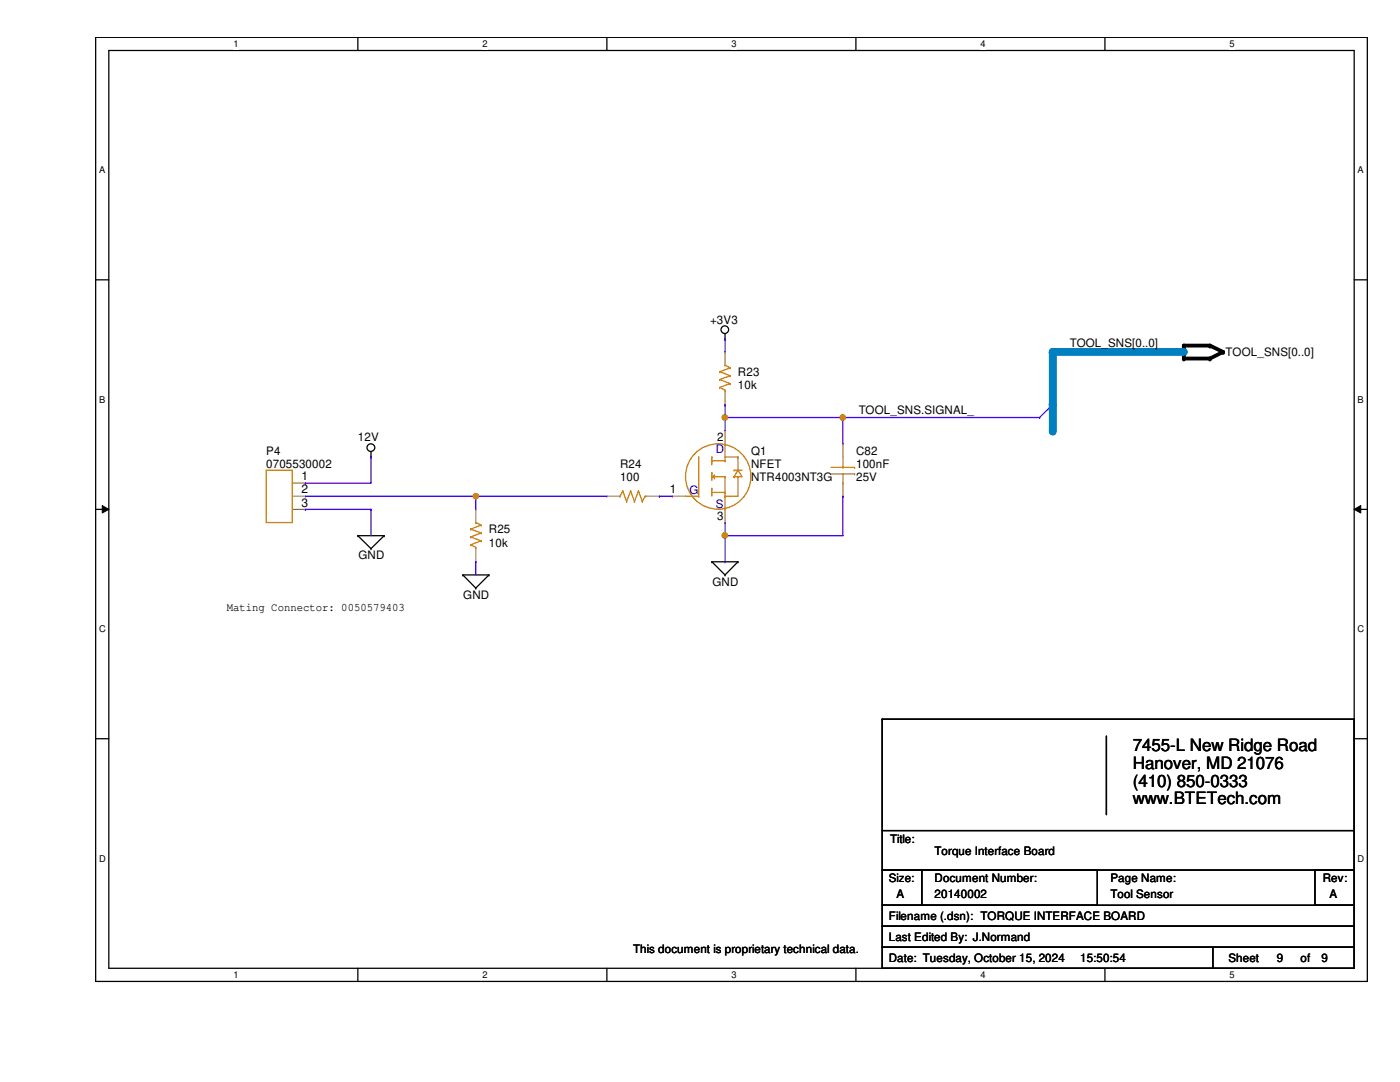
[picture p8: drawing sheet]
<svg xmlns="http://www.w3.org/2000/svg" width="279mm" height="216mm" viewBox="0 0 279 216" stroke-linecap="round" stroke-linejoin="round" font-family="sans-serif">
<path d="M19.1 7.5h253.8v188.3h-253.8zM21.7 10.1h248.6v183.1h-248.6z" fill="none" stroke="#000" stroke-width=".25"/>
<g fill="#fff">
<path d="M46.6 7.7h1v2.1h-1z"/>
<path d="M46.6 193.5h1v2.1h-1z"/>
</g>
<path d="M71.4 7.5v2.6M71.4 193.2v2.6" fill="none" stroke="#000" stroke-width=".25"/>
<g fill="#fff">
<path d="M96.3 7.7h1v2.1h-1z"/>
<path d="M96.3 193.5h1v2.1h-1z"/>
</g>
<path d="M121.1 7.5v2.6M121.1 193.2v2.6" fill="none" stroke="#000" stroke-width=".25"/>
<g fill="#fff">
<path d="M146 7.7h1v2.1h-1z"/>
<path d="M146 193.5h1v2.1h-1z"/>
</g>
<path d="M170.8 7.5v2.6M170.8 193.2v2.6" fill="none" stroke="#000" stroke-width=".25"/>
<g fill="#fff">
<path d="M195.7 7.7h1v2.1h-1z"/>
<path d="M195.7 193.5h1v2.1h-1z"/>
</g>
<path d="M220.5 7.5v2.6M220.5 193.2v2.6" fill="none" stroke="#000" stroke-width=".25"/>
<g fill="#fff">
<path d="M245.4 7.7h1v2.1h-1z"/>
<path d="M245.4 193.5h1v2.1h-1z"/>
<path d="M19.8 32.9h1.2v2.1h-1.2z"/>
<path d="M270.9 32.9h1.3v2.1h-1.3z"/>
<path d="M19.8 78.7h1.2v2.1h-1.2z"/>
<path d="M270.9 78.7h1.3v2.1h-1.3z"/>
</g>
<path d="M19.1 55.8h2.6M270.3 55.8h2.6" fill="none" stroke="#000" stroke-width=".25"/>
<g fill="#fff">
<path d="M19.8 124.5h1.3v2.1h-1.3z"/>
<path d="M270.9 124.5h1.3v2.1h-1.3z"/>
</g>
<path d="M19.1 101.6h2.6M270.3 101.6h2.6" fill="none" stroke="#000" stroke-width=".25"/>
<path d="M20.4 100.9l1.3 .7-1.3 .8zM270.3 101.6l1.3-.7v1.5z" fill="#000"/>
<path d="M20.4 100.9l1.3 .7-1.3 .8zM270.3 101.6l1.3-.7v1.5z" fill="none" stroke="#000" stroke-width=".2"/>
<g fill="#fff">
<path d="M19.8 170.3h1.3v2h-1.3z"/>
<path d="M270.9 170.3h1.3v2h-1.3z"/>
</g>
<g fill="none" stroke="#000" stroke-width=".25">
<path d="M144.7 67.6h.1M144.7 66.6v1M74 91.2h.1M74 90.1v1.1M71.4 106.9h.1M71.4 106.9h5.3M71.4 106.9l2.6 2.6M74 109.5h.1M76.7 106.9h.1M76.7 106.9l-2.7 2.6M92.4 114.7h.1M92.4 114.7h5.2"/>
<path d="M92.4 114.7l2.6 2.6M95 117.3h.1M97.6 114.7h.1M97.6 114.7l-2.6 2.6M142.1 112.1h.1M142.1 112.1h5.2M142.1 112.1l2.6 2.6M144.7 114.7h.1M147.3 112.1h.1M147.3 112.1l-2.6 2.6M19.1 147.4h2.6M176.1 143.5h.1"/>
<path d="M176.1 143.5v22.2M176.1 143.5h94.2M220.8 146.9v15.4M270.3 143.5h.1M270.3 147.4h2.6M270.3 143.8v21.9M176.1 165.7h94.2v7.9h-94.2zM176.1 173.6h7.8v7h-7.8zM183.9 173.6h35.1v7h-35.1zM220.8 162.3h.1M262.4 173.6h7.9v7h-7.9zM270.3 165.7h.1"/>
<path d="M176.1 180.6h94.2v4.2h-94.2zM176.1 184.8h94.2v4.2h-94.2zM176.1 189h65.9v4.2h-65.9zM242 189h28.3v4.2h-28.3z"/>
<circle cx="144.7" cy="65.8" r=".76"/>
<circle cx="74" cy="89.3" r=".77"/>
</g>
<path d="M236.3 69h5.2l2.6 1.2-2.6 1.3h-5.2z" fill="none" stroke="#000" stroke-width=".76"/>
<g fill="#000">
<circle cx="236.3" cy="71.5" r=".38"/>
<circle cx="236.3" cy="69" r=".38"/>
<circle cx="241.5" cy="69" r=".38"/>
<circle cx="241.5" cy="71.5" r=".38"/>
<circle cx="244.1" cy="70.2" r=".38"/>
</g>
<path d="M207.5 83.3h.1M210.1 80.7l-2.6 2.6" fill="none" stroke="#4200ff" stroke-width=".25"/>
<g fill="none" stroke="#cc8006" stroke-width=".25">
<path d="M143.6 77.3h.1M143.6 75.7h.1M143.6 74.2h.1M143.6 77.3l1.1 .6M143.6 75.7l2.1 .8M143.6 74.2l2.1 .8M144.7 72.9h.1M144.7 77.9h.1M144.7 72.9l1 .5M144.7 77.9v.2M145.7 76.5h.1M145.7 75h.1"/>
<path d="M145.7 73.4h.1M145.7 76.5l-2.1 .8M145.7 75l-2.1 .7M145.7 73.4l-2.1 .8M53.1 93.8h5.2v10.5h-5.2zM123.7 99h.1M124.3 98h.1M124.3 98l.8 2.1M124.3 98l-.6 1M125.9 98h.1M125.9 98l.7 2.1M125.9 98l-.8 2.1"/>
<path d="M127.4 98h.1M127.4 98l.8 2.1M127.4 98l-.8 2.1M128.7 99h.1M128.7 99l-.5 1.1M128.7 99h.3M136.8 99h2.6M139.4 99h.1M139.4 91.2h.1M139.4 91.2v7.8M142.1 94.3h.1M142.1 97.5h.1"/>
<path d="M142.1 91.2h.1M142.1 95.1h.1M142.1 91.2v1.6M142.1 94.3v1.6M142.1 97.5v1.5M142.1 98.3h2.6M142.1 95.1l.5 .3M142.1 91.9h2.6M142.6 94.8h.1M142.6 95.4h.1M142.6 94.8l-.5 .3M142.6 94.8v.6"/>
<path d="M142.6 95.1h2.1M144.7 98.3h.1M144.7 91.9h.1M144.7 88.6h.1M144.7 99h.1M144.7 95.1h.1M144.7 88.6v3.3M144.7 95.1v6.5M144.7 91.2h2.6M146.5 95.1h.1M146.5 93.8h.1M146.5 93.8h1.6"/>
<path d="M147.3 93.8h.1M147.3 91.2h.1M147.3 95.1h.1M147.3 95.1v3.9h-2.6M147.3 93.8l-.8 1.3M147.3 93.8l.8 1.3h-1.6M147.3 91.2v2.6M165.9 94.6h4.7M165.9 93.3h4.7M168.2 96.4h.1M168.2 93.3h.1M168.2 91.2v2.1"/>
<path d="M168.2 94.6v1.8M170.6 94.6h.1M170.6 93.3h.1M93.9 108.7h.1M93.9 107.1h.1M93.9 105.6h.1M93.9 108.7l1.1 .5M93.9 107.1l2.1 .8M93.9 105.6l2.1 .7M95 104.3h.1M95 109.2h.1M95 104.3l1 .5"/>
<path d="M95 109.2v.3M96 107.9h.1M96 106.3h.1M96 104.8h.1M96 107.9l-2.1 .8M96 106.3l-2.1 .8M96 104.8l-2.1 .8M125.1 100.1h.1M126.6 100.1h.1M128.2 100.1h.1M144.7 101.6h.1"/>
<circle cx="143.3" cy="95.1" r="6.5"/>
</g>
<g fill="none" stroke="#a84" stroke-width=".25">
<path d="M144.7 70.2h.1M144.7 70.2v2.7M144.7 78.1v2.6M58.3 99h2.7M58.3 96.4h2.7M61 96.4h.1M61 99h.1M121.1 99h.1M121.1 99h2.6M129 99h2.6M131.6 99h.1M134.2 99h.1"/>
<path d="M134.2 99h2.6M144.7 80.7h.1M144.7 85.9h.1M144.7 85.9v2.7M168.2 88.6h.1M168.2 99h.1M168.2 88.6v2.6M168.2 96.4v2.6M58.3 101.6h2.7M61 101.6h.1M95 101.6h.1M95 112.1h.1"/>
<path d="M95 101.6v2.7M95 109.5v2.6M144.7 104.3h.1M144.7 101.6v2.7"/>
</g>
<path d="M210.1 70.2h26.2" fill="none" stroke="#0080c0" stroke-width="1.6"/>
<circle cx="210.1" cy="70.2" r=".78" fill="#0080c0"/>
<path d="M210.1 70.2v10.5" fill="none" stroke="#0080c0" stroke-width="1.6"/>
<circle cx="210.1" cy="80.7" r=".78" fill="#0080c0"/>
<path d="M144.7 83.3h23.5M168.2 83.3h.1" fill="none" stroke="#4200ff" stroke-width=".25"/>
<circle cx="144.7" cy="83.3" r=".51" fill="#f00"/>
<circle cx="144.7" cy="83.3" r=".51" fill="none" stroke="#f00" stroke-width=".25"/>
<circle cx="168.2" cy="83.3" r=".51" fill="#f00"/>
<circle cx="168.2" cy="83.3" r=".51" fill="none" stroke="#f00" stroke-width=".25"/>
<g fill="none" stroke="#4200ff" stroke-width=".25">
<path d="M144.7 67.6h.1M144.7 67.6v2.6M61 96.4h.1M61 99h34M74 91.2h.1M74 91.2v5.2h-13M95 99h.1M95 99v2.6M131.6 99h.1M131.6 99h2.6M144.7 80.7h.1M144.7 83.3h.1"/>
<path d="M144.7 80.7v5.2M61 101.6h.1M61 101.6h13M74 101.6h.1M74 101.6v5.3M95 112.1h.1M95 112.1v2.6M144.7 106.9h.1M144.7 104.3v2.6"/>
</g>
<circle cx="95" cy="99" r=".51" fill="#f00"/>
<circle cx="95" cy="99" r=".51" fill="none" stroke="#f00" stroke-width=".25"/>
<path d="M95 99h.1M95 99h26.1" fill="none" stroke="#4200ff" stroke-width=".25"/>
<path d="M210.1 80.7v5.2" fill="none" stroke="#0080c0" stroke-width="1.6"/>
<circle cx="210.1" cy="85.9" r=".78" fill="#0080c0"/>
<path d="M168.2 83.3h.1M168.2 99h.1M168.2 83.3v5.3M168.2 99v7.9h-23.5M168.2 83.3h39.3M144.7 106.9h.1" fill="none" stroke="#4200ff" stroke-width=".25"/>
<circle cx="144.7" cy="106.8" r=".51" fill="#f00"/>
<circle cx="144.7" cy="106.8" r=".51" fill="none" stroke="#f00" stroke-width=".25"/>
<path d="M144.7 112.1h.1M144.7 106.9v5.2" fill="none" stroke="#4200ff" stroke-width=".25"/>
<circle cx="144.7" cy="83.3" r=".51" fill="#f00"/>
<circle cx="144.7" cy="83.3" r=".51" fill="none" stroke="#f00" stroke-width=".25"/>
<circle cx="168.2" cy="83.3" r=".51" fill="#f00"/>
<circle cx="168.2" cy="83.3" r=".51" fill="none" stroke="#f00" stroke-width=".25"/>
<circle cx="95" cy="99" r=".51" fill="#f00"/>
<circle cx="95" cy="99" r=".51" fill="none" stroke="#f00" stroke-width=".25"/>
<circle cx="144.7" cy="106.8" r=".51" fill="#f00"/>
<circle cx="144.7" cy="106.8" r=".51" fill="none" stroke="#f00" stroke-width=".25"/>
<g font-size="3.4">
<text x="226.1" y="149.9">7455-L New Ridge Road</text>
<text x="226.1" y="153.5">Hanover, MD 21076</text>
<text x="226.1" y="157">(410) 850-0333</text>
<text x="226.1" y="160.5">www.BTETech.com</text>
</g>
<g font-size="2.4">
<text x="60.2" y="95.8">1</text>
<text x="60.2" y="98.5">2</text>
<text x="60.2" y="101.1">3</text>
<text x="133.7" y="98.5">1</text>
</g>
<g font-size="2.3">
<text x="141.7" y="64.6">+3V3</text>
<text x="213.5" y="69.2">TOOL_SNS[0..0]</text>
<text x="244.6" y="71.1">TOOL_SNS[0..0]</text>
<text x="147.3" y="75">R23</text>
<text x="147.3" y="77.6">10k</text>
<text x="171.4" y="82.6">TOOL_SNS.SIGNAL_</text>
<text x="71.4" y="88.1">12V</text>
<text x="143.1" y="88.1">2</text>
<text x="53.1" y="90.7">P4</text>
<text x="53.1" y="93.3">0705530002</text>
<text x="123.7" y="93.3">R24</text>
<text x="123.7" y="96">100</text>
<text x="149.9" y="90.7">Q1</text>
<text x="149.9" y="96">NTR4003NT3G</text>
<text x="149.9" y="93.3">NFET</text>
<text x="170.9" y="90.7">C82</text>
<text x="170.9" y="93.3">100nF</text>
<text x="170.9" y="96">25V</text>
<text x="97.6" y="106.4">R25</text>
<text x="143.1" y="103.8">3</text>
<text x="71.5" y="111.6">GND</text>
<text x="97.6" y="109.1">10k</text>
<text x="92.5" y="119.5">GND</text>
<text x="142.2" y="116.9">GND</text>
<text x="45.3" y="121.9">Mating Connector: 0050579403</text>
<text x="177.6" y="168.1">Title:</text>
<text x="186.5" y="170.5">Torque Interface Board</text>
<text x="177.4" y="176">Size:</text>
<text x="178.9" y="179.2">A</text>
<text x="186.5" y="179.2">20140002</text>
<text x="186.5" y="176">Document Number:</text>
<text x="221.6" y="179.2">Tool Sensor</text>
<text x="221.6" y="176">Page Name:</text>
<text x="264" y="176">Rev:</text>
<text x="265.3" y="179.2">A</text>
<text x="177.4" y="183.6">Filename (.dsn): TORQUE INTERFACE BOARD</text>
<text x="126.4" y="190.1">This document is proprietary technical data.</text>
<text x="177.4" y="187.8">Last Edited By: J.Normand</text>
<text x="177.4" y="192">Date: Tuesday, October 15, 2024</text>
<text x="215.6" y="192">15:50:54</text>
<text x="245.2" y="192">Sheet</text>
<text x="254.8" y="192">9</text>
<text x="259.5" y="192">of</text>
<text x="263.7" y="192">9</text>
</g>
<g font-size="2.3" fill="#00c">
<text x="142.8" y="90.5">D</text>
<text x="137.6" y="98.6">G</text>
<text x="142.8" y="101.4">S</text>
</g>
<g font-size="1.9">
<text x="46.6" y="9.4">1</text>
<text x="96.3" y="9.4">2</text>
<text x="146" y="9.4">3</text>
<text x="195.7" y="9.4">4</text>
<text x="245.4" y="9.4">5</text>
<text x="19.8" y="34.6">A</text>
<text x="270.9" y="34.6">A</text>
<text x="19.8" y="80.3">B</text>
<text x="270.9" y="80.3">B</text>
<text x="19.8" y="126.2">C</text>
<text x="270.9" y="126.2">C</text>
<text x="19.8" y="171.9">D</text>
<text x="270.9" y="171.9">D</text>
<text x="46.6" y="195.2">1</text>
<text x="96.3" y="195.2">2</text>
<text x="146" y="195.2">3</text>
<text x="195.7" y="195.2">4</text>
<text x="245.4" y="195.2">5</text>
</g>
</svg>
